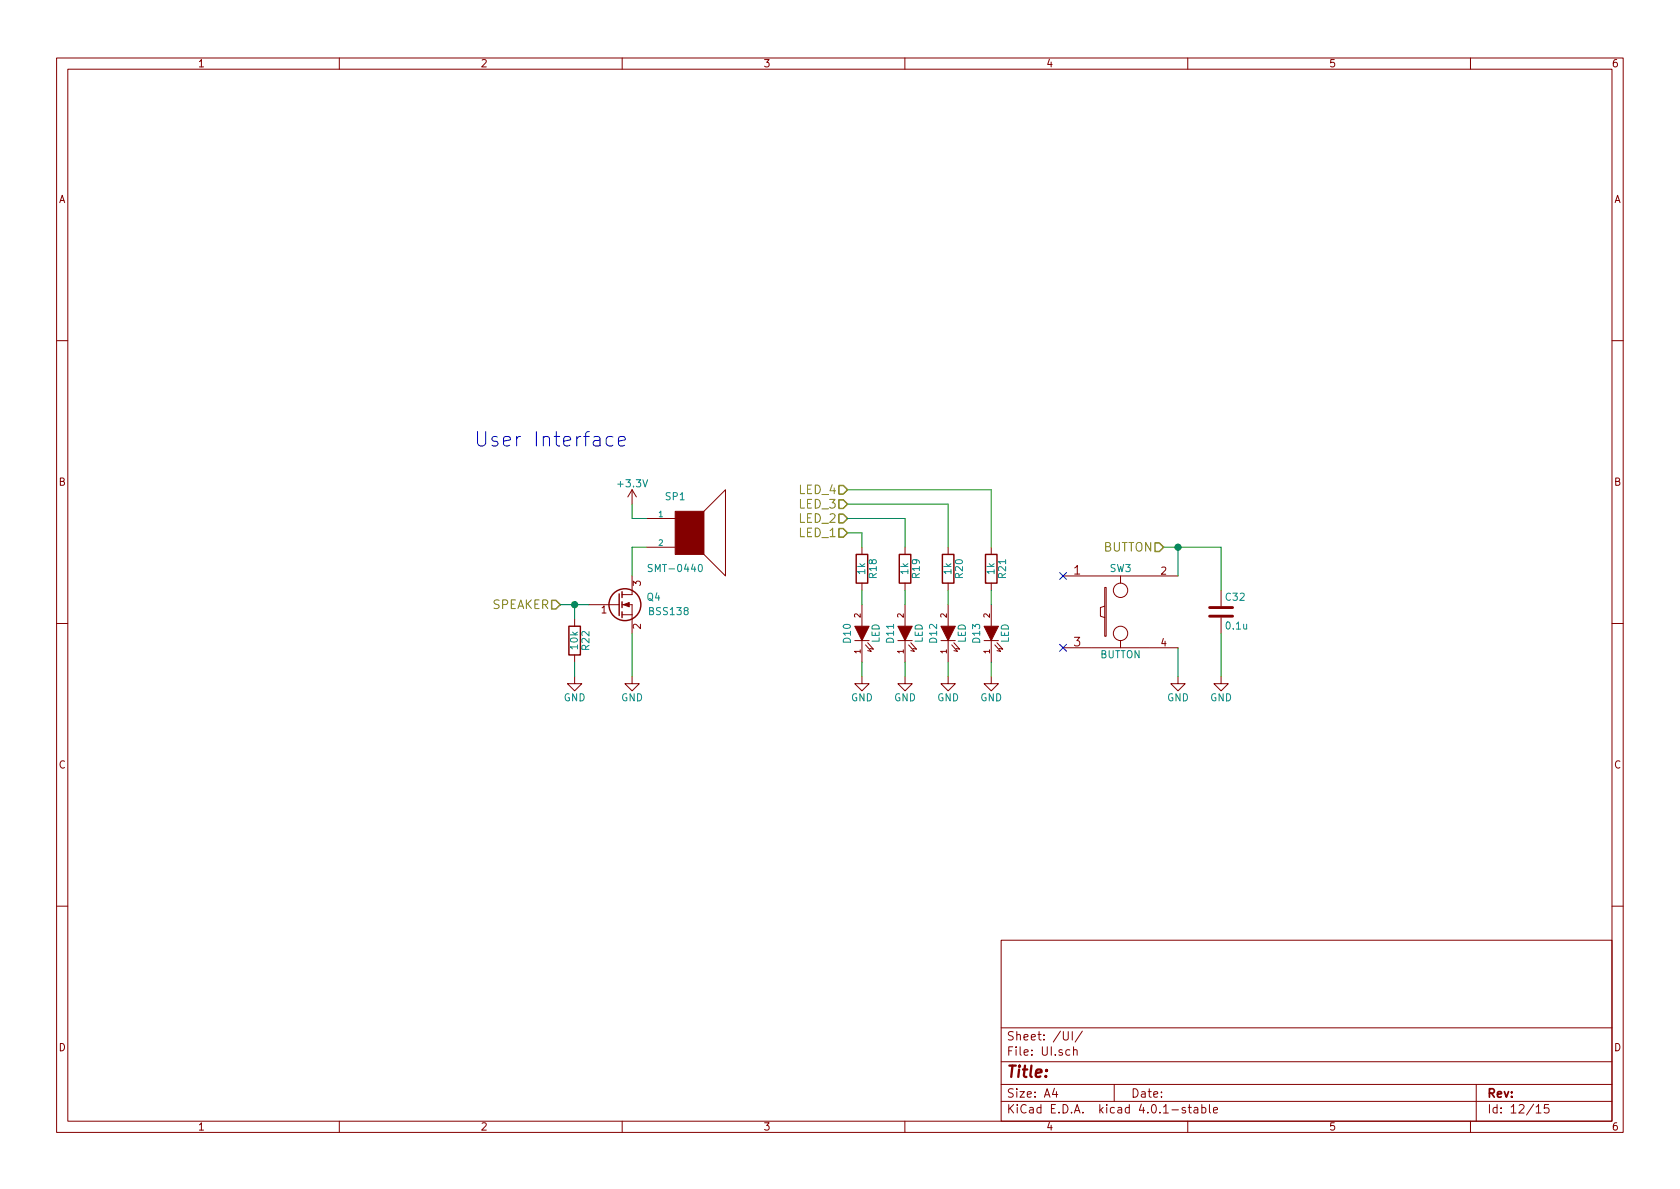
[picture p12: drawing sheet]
EESchema Schematic File Version 2
LIBS:74xgxx
LIBS:74xx
LIBS:ac-dc
LIBS:actel
LIBS:adc-dac
LIBS:Altera
LIBS:analog_devices
LIBS:analog_switches
LIBS:atmel
LIBS:audio
LIBS:brooktre
LIBS:cmos_ieee
LIBS:cmos4000
LIBS:conn
LIBS:connectors
LIBS:contrib
LIBS:cypress
LIBS:dc-dc
LIBS:device
LIBS:digital-audio
LIBS:diode
LIBS:display
LIBS:dsp
LIBS:elec-unifil
LIBS:ESD_Protection
LIBS:ftdi
LIBS:gennum
LIBS:graphic
LIBS:hc11
LIBS:ic-cpu
LIBS:ic-io
LIBS:ic-misc
LIBS:ic-power
LIBS:intel
LIBS:interface
LIBS:ir
LIBS:Lattice
LIBS:linear
LIBS:logo
LIBS:maxim
LIBS:memory
LIBS:microchip
LIBS:microchip_dspic33dsc
LIBS:microchip_pic10mcu
LIBS:microchip_pic12mcu
LIBS:microchip_pic16mcu
LIBS:microchip_pic18mcu
LIBS:microchip_pic32mcu
LIBS:microcontrollers
LIBS:motor_drivers
LIBS:motorola
LIBS:msp430
LIBS:nordicsemi
LIBS:nxp_armmcu
LIBS:onsemi
LIBS:opto
LIBS:Oscillators
LIBS:passive
LIBS:philips
LIBS:power
LIBS:Power_Management
LIBS:powerint
LIBS:pspice
LIBS:references
LIBS:regul
LIBS:relays
LIBS:rfcom
LIBS:sensors
LIBS:silabs
LIBS:siliconi
LIBS:stm8
LIBS:stm32
LIBS:supertex
LIBS:switches
LIBS:texas
LIBS:transf
LIBS:transistors
LIBS:ttl_ieee
LIBS:valves
LIBS:video
LIBS:Xicor
LIBS:xilinx
LIBS:Zilog
LIBS:KERISEv2
LIBS:KERISEv2-cache
EELAYER 25 0
EELAYER END
$Descr A4 11693 8268
encoding utf-8
Sheet 12 15
Title ""
Date ""
Rev ""
Comp ""
Comment1 ""
Comment2 ""
Comment3 ""
Comment4 ""
$EndDescr
$Comp
L SPEAKER SP1
U 1 1
P 4800 3700
F 0 "SP1" H 4700 3950 50  0000 C CNN
F 1 "SMT-0440" H 4700 3450 50  0000 C CNN
F 2 "mouse:SMT-0440-S-R" H 4800 3700 50  0001 C CNN
F 3 "" H 4800 3700 50  0000 C CNN
	1    4800 3700
	1    0    0    -1  
$EndComp
$Comp
L +3.3V #PWR092
U 1 1
P 4400 3500
F 0 "#PWR092" H 4400 3350 50  0001 C CNN
F 1 "+3.3V" H 4400 3640 50  0000 C CNN
F 2 "" H 4400 3500 50  0000 C CNN
F 3 "" H 4400 3500 50  0000 C CNN
	1    4400 3500
	1    0    0    -1  
$EndComp
$Comp
L R R22
U 1 1
P 4000 4450
F 0 "R22" V 4080 4450 50  0000 C CNN
F 1 "10k" V 4000 4450 50  0000 C CNN
F 2 "Resistors_SMD:R_0402" V 3930 4450 50  0001 C CNN
F 3 "" H 4000 4450 50  0000 C CNN
	1    4000 4450
	1    0    0    -1  
$EndComp
$Comp
L Q_NMOS_GSD Q4
U 1 1
P 4300 4200
F 0 "Q4" H 4600 4250 50  0000 R CNN
F 1 "BSS138" H 4800 4150 50  0000 R CNN
F 2 "TO_SOT_Packages_SMD:SOT-23" H 4500 4300 50  0001 C CNN
F 3 "" H 4300 4200 50  0000 C CNN
	1    4300 4200
	1    0    0    -1  
$EndComp
$Comp
L GND #PWR093
U 1 1
P 4400 4700
F 0 "#PWR093" H 4400 4450 50  0001 C CNN
F 1 "GND" H 4400 4550 50  0000 C CNN
F 2 "" H 4400 4700 50  0000 C CNN
F 3 "" H 4400 4700 50  0000 C CNN
	1    4400 4700
	1    0    0    -1  
$EndComp
$Comp
L GND #PWR094
U 1 1
P 4000 4700
F 0 "#PWR094" H 4000 4450 50  0001 C CNN
F 1 "GND" H 4000 4550 50  0000 C CNN
F 2 "" H 4000 4700 50  0000 C CNN
F 3 "" H 4000 4700 50  0000 C CNN
	1    4000 4700
	1    0    0    -1  
$EndComp
Text HLabel 3900 4200 0    60   Input ~ 0
SPEAKER
Wire Wire Line
	4400 3500 4400 3600
Wire Wire Line
	4400 3600 4500 3600
Wire Wire Line
	4500 3800 4400 3800
Wire Wire Line
	4400 3800 4400 4000
Wire Wire Line
	4400 4400 4400 4700
Wire Wire Line
	3900 4200 4100 4200
Wire Wire Line
	4000 4200 4000 4300
Wire Wire Line
	4000 4700 4000 4600
Connection ~ 4000 4200
$Comp
L LED D10
U 1 1
P 6000 4400
F 0 "D10" H 6000 4500 50  0000 C CNN
F 1 "LED" H 6000 4300 50  0000 C CNN
F 2 "LEDs:LED_0603" H 6000 4400 50  0001 C CNN
F 3 "" H 6000 4400 50  0000 C CNN
	1    6000 4400
	0    -1   -1   0   
$EndComp
$Comp
L LED D11
U 1 1
P 6300 4400
F 0 "D11" H 6300 4500 50  0000 C CNN
F 1 "LED" H 6300 4300 50  0000 C CNN
F 2 "LEDs:LED_0603" H 6300 4400 50  0001 C CNN
F 3 "" H 6300 4400 50  0000 C CNN
	1    6300 4400
	0    -1   -1   0   
$EndComp
$Comp
L LED D12
U 1 1
P 6600 4400
F 0 "D12" H 6600 4500 50  0000 C CNN
F 1 "LED" H 6600 4300 50  0000 C CNN
F 2 "LEDs:LED_0603" H 6600 4400 50  0001 C CNN
F 3 "" H 6600 4400 50  0000 C CNN
	1    6600 4400
	0    -1   -1   0   
$EndComp
$Comp
L LED D13
U 1 1
P 6900 4400
F 0 "D13" H 6900 4500 50  0000 C CNN
F 1 "LED" H 6900 4300 50  0000 C CNN
F 2 "LEDs:LED_0603" H 6900 4400 50  0001 C CNN
F 3 "" H 6900 4400 50  0000 C CNN
	1    6900 4400
	0    -1   -1   0   
$EndComp
$Comp
L GND #PWR095
U 1 1
P 6000 4700
F 0 "#PWR095" H 6000 4450 50  0001 C CNN
F 1 "GND" H 6000 4550 50  0000 C CNN
F 2 "" H 6000 4700 50  0000 C CNN
F 3 "" H 6000 4700 50  0000 C CNN
	1    6000 4700
	1    0    0    -1  
$EndComp
$Comp
L GND #PWR096
U 1 1
P 6300 4700
F 0 "#PWR096" H 6300 4450 50  0001 C CNN
F 1 "GND" H 6300 4550 50  0000 C CNN
F 2 "" H 6300 4700 50  0000 C CNN
F 3 "" H 6300 4700 50  0000 C CNN
	1    6300 4700
	1    0    0    -1  
$EndComp
$Comp
L GND #PWR097
U 1 1
P 6600 4700
F 0 "#PWR097" H 6600 4450 50  0001 C CNN
F 1 "GND" H 6600 4550 50  0000 C CNN
F 2 "" H 6600 4700 50  0000 C CNN
F 3 "" H 6600 4700 50  0000 C CNN
	1    6600 4700
	1    0    0    -1  
$EndComp
$Comp
L GND #PWR098
U 1 1
P 6900 4700
F 0 "#PWR098" H 6900 4450 50  0001 C CNN
F 1 "GND" H 6900 4550 50  0000 C CNN
F 2 "" H 6900 4700 50  0000 C CNN
F 3 "" H 6900 4700 50  0000 C CNN
	1    6900 4700
	1    0    0    -1  
$EndComp
Wire Wire Line
	6900 4700 6900 4600
Wire Wire Line
	6600 4600 6600 4700
Wire Wire Line
	6300 4700 6300 4600
Wire Wire Line
	6000 4600 6000 4700
$Comp
L R R18
U 1 1
P 6000 3950
F 0 "R18" V 6080 3950 50  0000 C CNN
F 1 "1k" V 6000 3950 50  0000 C CNN
F 2 "Resistors_SMD:R_0402" V 5930 3950 50  0001 C CNN
F 3 "" H 6000 3950 50  0000 C CNN
	1    6000 3950
	1    0    0    -1  
$EndComp
$Comp
L R R19
U 1 1
P 6300 3950
F 0 "R19" V 6380 3950 50  0000 C CNN
F 1 "1k" V 6300 3950 50  0000 C CNN
F 2 "Resistors_SMD:R_0402" V 6230 3950 50  0001 C CNN
F 3 "" H 6300 3950 50  0000 C CNN
	1    6300 3950
	1    0    0    -1  
$EndComp
$Comp
L R R20
U 1 1
P 6600 3950
F 0 "R20" V 6680 3950 50  0000 C CNN
F 1 "1k" V 6600 3950 50  0000 C CNN
F 2 "Resistors_SMD:R_0402" V 6530 3950 50  0001 C CNN
F 3 "" H 6600 3950 50  0000 C CNN
	1    6600 3950
	1    0    0    -1  
$EndComp
$Comp
L R R21
U 1 1
P 6900 3950
F 0 "R21" V 6980 3950 50  0000 C CNN
F 1 "1k" V 6900 3950 50  0000 C CNN
F 2 "Resistors_SMD:R_0402" V 6830 3950 50  0001 C CNN
F 3 "" H 6900 3950 50  0000 C CNN
	1    6900 3950
	1    0    0    -1  
$EndComp
Wire Wire Line
	6900 4100 6900 4200
Wire Wire Line
	6600 4200 6600 4100
Wire Wire Line
	6300 4100 6300 4200
Wire Wire Line
	6000 4200 6000 4100
Text HLabel 5900 3700 0    60   Input ~ 0
LED_1
Text HLabel 5900 3600 0    60   Input ~ 0
LED_2
Text HLabel 5900 3500 0    60   Input ~ 0
LED_3
Text HLabel 5900 3400 0    60   Input ~ 0
LED_4
Wire Wire Line
	5900 3700 6000 3700
Wire Wire Line
	6000 3700 6000 3800
Wire Wire Line
	5900 3600 6300 3600
Wire Wire Line
	6300 3600 6300 3800
Wire Wire Line
	6600 3800 6600 3500
Wire Wire Line
	6600 3500 5900 3500
Wire Wire Line
	5900 3400 6900 3400
Wire Wire Line
	6900 3400 6900 3800
$Comp
L GND #PWR099
U 1 1
P 8200 4700
F 0 "#PWR099" H 8200 4450 50  0001 C CNN
F 1 "GND" H 8200 4550 50  0000 C CNN
F 2 "" H 8200 4700 50  0000 C CNN
F 3 "" H 8200 4700 50  0000 C CNN
	1    8200 4700
	1    0    0    -1  
$EndComp
Wire Wire Line
	8200 4700 8200 4500
Text HLabel 8100 3800 0    60   Input ~ 0
BUTTON
$Comp
L Tactile_SW_4P SW3
U 1 1
P 7800 4200
F 0 "SW3" H 7800 4450 50  0000 C CNN
F 1 "BUTTON" H 7800 3850 50  0000 C CNN
F 2 "mouse:SW_PUSH" V 7750 4150 60  0001 C CNN
F 3 "" V 7750 4150 60  0000 C CNN
	1    7800 4200
	1    0    0    -1  
$EndComp
NoConn ~ 7400 4000
NoConn ~ 7400 4500
Text Notes 3300 3100 0    100  ~ 0
User Interface
Wire Wire Line
	8200 3800 8200 4000
Wire Wire Line
	8100 3800 8500 3800
$Comp
L GND #PWR0100
U 1 1
P 8500 4700
F 0 "#PWR0100" H 8500 4450 50  0001 C CNN
F 1 "GND" H 8500 4550 50  0000 C CNN
F 2 "" H 8500 4700 50  0000 C CNN
F 3 "" H 8500 4700 50  0000 C CNN
	1    8500 4700
	1    0    0    -1  
$EndComp
$Comp
L C C32
U 1 1
P 8500 4250
F 0 "C32" H 8525 4350 50  0000 L CNN
F 1 "0.1u" H 8525 4150 50  0000 L CNN
F 2 "Capacitors_SMD:C_0402" H 8538 4100 50  0001 C CNN
F 3 "" H 8500 4250 50  0000 C CNN
	1    8500 4250
	1    0    0    -1  
$EndComp
Wire Wire Line
	8500 4400 8500 4700
Wire Wire Line
	8500 3800 8500 4100
Connection ~ 8200 3800
$EndSCHEMATC
